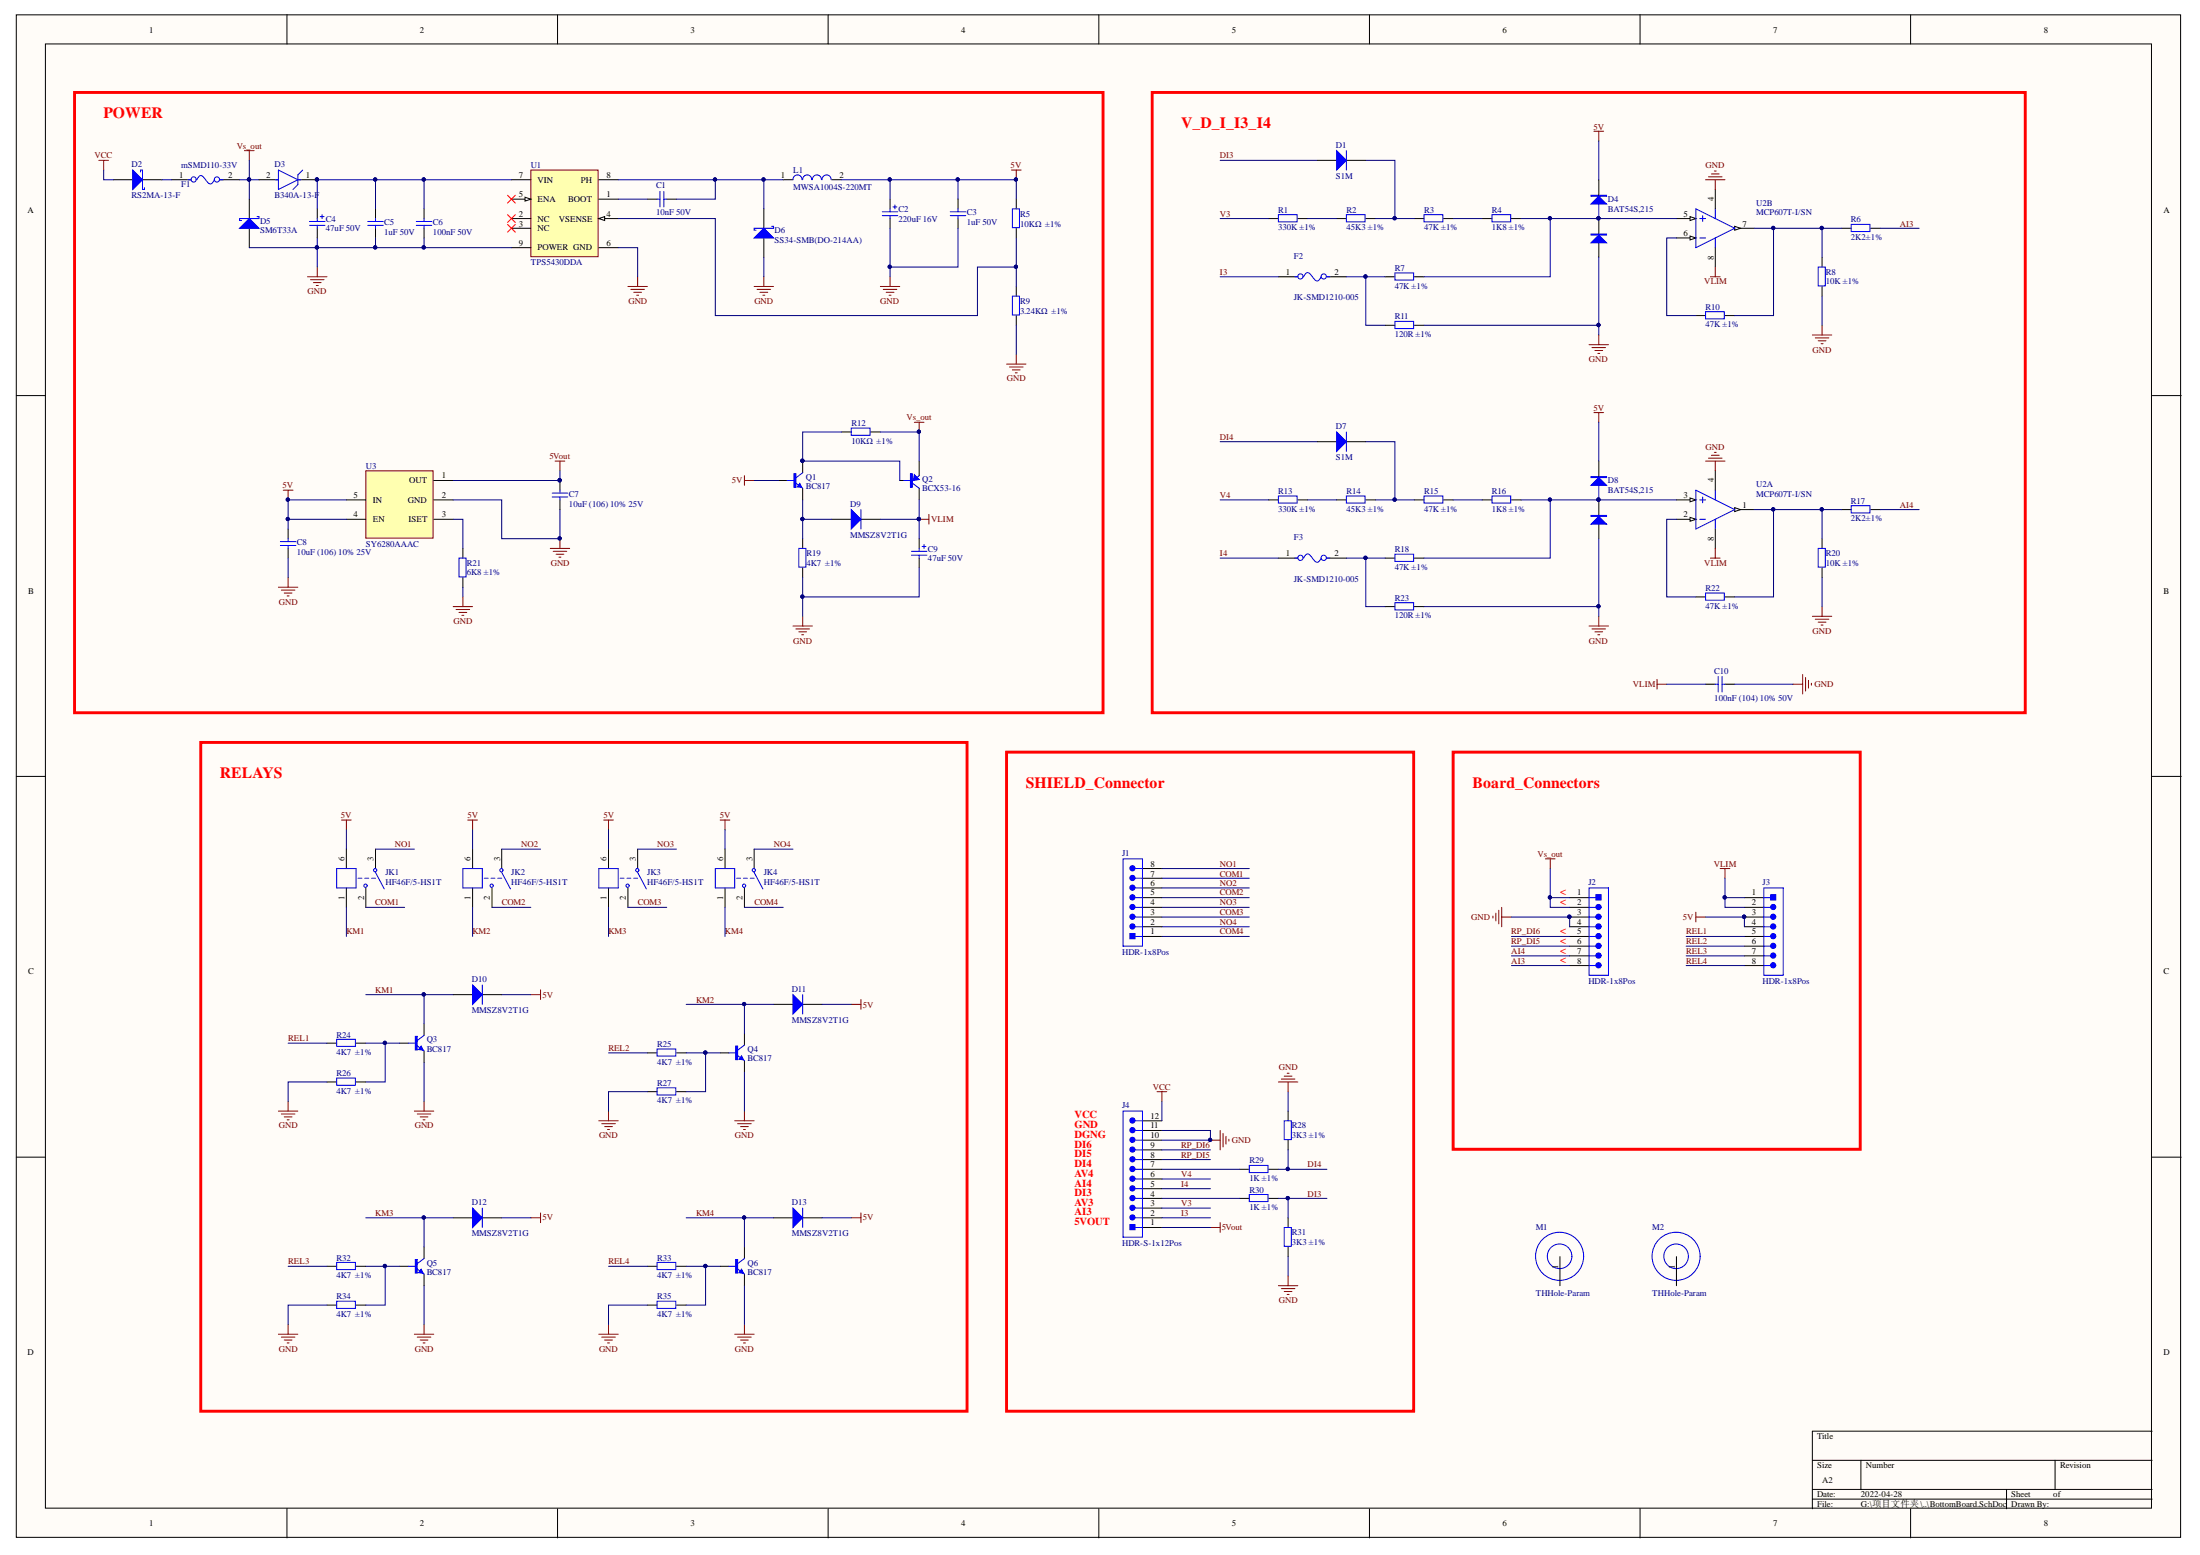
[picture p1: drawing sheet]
# Altium project inno_Bottom_borad.PrjPcb
2 sheets, 81 parts. Net scope: global (net labels, ports and power ports of the same name join across sheets).
Board file: iono_bottom_pico.PcbDoc
Sheets:
  SheetStruct.SchDoc
  BottomBoard.SchDoc

## Sheet SheetStruct.SchDoc
size A4

## Sheet BottomBoard.SchDoc
size A2

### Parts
C1  10nF 50V  [0402_C]
C2  220uF 16V  [SMD-EC-F8]
C3  1uF 50V  [0603_C]
C4  47uF 50V  [SMD-EC-F6.3]
C5  1uF 50V  [0603_C]
C6  100nF 50V  [0402_C]
C7  10uF (106) 10% 25V  [0603_C]
C8  10uF (106) 10% 25V  [0603_C]
C9  47uF 50V  [SMD-EC-F6.3]
C10  100nF (104) 10% 50V  [0402_C]
D1  S1M  [DO-214AC]
D2  RS2MA-13-F  [DIOD-SMA-1K]
D3  B340A-13-F  [DO-214AC]
D4  BAT54S,215  [SOT-23-3]
D5  SM6T33A  [DO-214AA]
D6  SS34-SMB(DO-214AA)  [DO-214AA]
D7  S1M  [DO-214AC]
D8  BAT54S,215  [SOT-23-3]
D9  MMSZ8V2T1G  [SOD-123-1A]
D10  MMSZ8V2T1G  [SOD-123-1A]
D11  MMSZ8V2T1G  [SOD-123-1A]
D12  MMSZ8V2T1G  [SOD-123-1A]
D13  MMSZ8V2T1G  [SOD-123-1A]
F1  mSMD110-33V  [1812_R]
F2  JK-SMD1210-005  [1210_R]
F3  JK-SMD1210-005  [1210_R]
J1  HDR-1x8Pos  [KF2EDG3.50-8H]
J2  HDR-1x8Pos  [Pin Header 1x8 TH Pitch 2.54mm]
J3  HDR-1x8Pos  [Pin Header 1x8 TH Pitch 2.54mm]
J4  HDR-S-1x12Pos  [KF2EDGK-2.54-WI-12P]
JK1  HF46F/5-HS1T  [RELAY-TH_HF46F-5-HS1T]
JK2  HF46F/5-HS1T  [RELAY-TH_HF46F-5-HS1T]
JK3  HF46F/5-HS1T  [RELAY-TH_HF46F-5-HS1T]
JK4  HF46F/5-HS1T  [RELAY-TH_HF46F-5-HS1T]
L1  MWSA1004S-220MT  [MWSA1004S]
M1  THHole-Param  [MTG300_600]
M2  THHole-Param  [MTG300_600]
Q1  BC817  [SOT-23-3]
Q2  BCX53-16  [SOT89_M]
Q3  BC817  [SOT-23-3]
Q4  BC817  [SOT-23-3]
Q5  BC817  [SOT-23-3]
Q6  BC817  [SOT-23-3]
R1  330K ±1%  [0402_R]
R2  45K3 ±1%  [0402_R]
R3  47K ±1%  [0402_R]
R4  1K8 ±1%  [0402_R]
R5  10KΩ  ±1%  [0402_R]
R6  2K2±1%  [0402_R]
R7  47K ±1%  [0402_R]
R8  10K ±1%  [0402_R]
R9  3.24KΩ  ±1%  [0402_R]
R10  47K ±1%  [0402_R]
R11  120R ±1%  [RS 1/4W-V3]
R12  10KΩ  ±1%  [0402_R]
R13  330K ±1%  [0402_R]
R14  45K3 ±1%  [0402_R]
R15  47K ±1%  [0402_R]
R16  1K8 ±1%  [0402_R]
R17  2K2±1%  [0402_R]
R18  47K ±1%  [0402_R]
R19  4K7  ±1%  [0402_R]
R20  10K ±1%  [0402_R]
R21  6K8 ±1%  [0402_R]
R22  47K ±1%  [0402_R]
R23  120R ±1%  [RS 1/4W-V3]
R24  4K7  ±1%  [0402_R]
R25  4K7  ±1%  [0402_R]
R26  4K7  ±1%  [0402_R]
R27  4K7  ±1%  [0402_R]
R28  3K3 ±1%  [0402_R]
R29  1K ±1%  [0402_R]
R30  1K ±1%  [0402_R]
R31  3K3 ±1%  [0402_R]
R32  4K7  ±1%  [0402_R]
R33  4K7  ±1%  [0402_R]
R34  4K7  ±1%  [0402_R]
R35  4K7  ±1%  [0402_R]
U1  TPS5430DDA  [DDA0008J_L]
U2  MCP607T-I/SN  [D0008A_L]  (parts A,B of 2)
U3  SY6280AAAC  [SOT-23-5]

### Blocks framed on the sheet
POWER: C1-C9 D2 D3 D5 D6 D9 F1 L1 Q1 Q2 R5 R9 R12 R19 R21 U1 U3
V_D_I_I3_I4: C10 D1 D4 D7 D8 F2 F3 R1-R4 R6-R8 R10 R11 R13-R18 R20 R22 R23 U2
RELAYS: D10-D13 JK1-JK4 Q3-Q6 R24-R27 R32-R35
SHIELD_Connector: J1 J4 R28-R31
Board_Connectors: J2 J3

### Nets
5V: C2.1 C3.2 C8.2 D4.2 D8.2 D10.1(K) D11.1(K) D12.1(K) D13.1(K) J3.3 J3.4 JK1.6 JK2.6 JK3.6 JK4.6 L1.2 Q1.1(B) R5.2 U3.4(EN) U3.5(IN)
5Vout: C7.2 J4.1 U3.1(OUT)
GND: C2.2 C3.1 C4.2 C5.1 C6.1 C7.1 C8.1 C9.2 C10.2 D4.1 D5.2(A) D6.2(A) D8.1 J2.3 J2.4 J4.10 J4.11 Q3.2(E) Q4.2(E) Q5.2(E) Q6.2(E) R8.2 R9.1 R11.1 R19.2 R20.2 R21.1 R23.1 R26.1 R27.1 R28.1 R31.1 R34.1 R35.1 U1.6(GND) U1.9(POWER) U2.4(GND) U3.2(GND)
VCC: D2.2(A) J4.12
VLIM: C9.1 C10.1 D9.1(K) J3.1 J3.2 Q2.3(C) U2.8(VCC)
Vs_out: D3.2(A) D5.1(K) F1.2 J2.1 J2.2 Q2.2(E) R12.1
AI3: J2.8 R6.2
AI4: J2.7 R17.2
COM1: J1.7 JK1.2
COM2: J1.5 JK2.2
COM3: J1.3 JK3.2
COM4: J1.1 JK4.2
DI3: D1.2(A) R30.2 R31.2
DI4: D7.2(A) R28.2 R29.2
I3: F2.1 J4.2
I4: F3.1 J4.5
KM1: D10.2(A) JK1.1 Q3.3(C)
KM2: D11.2(A) JK2.1 Q4.3(C)
KM3: D12.2(A) JK3.1 Q5.3(C)
KM4: D13.2(A) JK4.1 Q6.3(C)
NO1: J1.8 JK1.3
NO2: J1.6 JK2.3
NO3: J1.4 JK3.3
NO4: J1.2 JK4.3
REL1: J3.5 R24.1
REL2: J3.6 R25.1
REL3: J3.7 R32.1
REL4: J3.8 R33.1
RP_DI5: J2.6 J4.8
RP_DI6: J2.5 J4.9
V3: J4.3 R1.2
V4: J4.6 R13.2
NetC1_1: C1.1 D6.1(K) L1.1 U1.8(PH)
NetC1_2: C1.2 U1.1(BOOT)
NetC4_1: C4.1 C5.2 C6.2 D3.1(C) U1.7(VIN)
NetD1_1: D1.1(K) R2.1 R3.2
NetD2_1: D2.1(K) F1.1
NetD4_3: D4.3 R4.1 R7.1 U2.5(2IN+)
NetD7_1: D7.1(K) R14.1 R15.2
NetD8_3: D8.3 R16.1 R18.1 U2.3(1IN+)
NetD9_2: D9.2(A) Q1.2(E) R19.1
NetF2_2: F2.2 R7.2 R11.2
NetF3_2: F3.2 R18.2 R23.2
NetJ4_4: J4.4 R30.1
NetJ4_7: J4.7 R29.1
NetQ1_3: Q1.3(C) Q2.1(B) R12.2
NetQ3_1: Q3.1(B) R24.2 R26.2
NetQ4_1: Q4.1(B) R25.2 R27.2
NetQ5_1: Q5.1(B) R32.2 R34.2
NetQ6_1: Q6.1(B) R33.2 R35.2
NetR1_1: R1.1 R2.2
NetR3_1: R3.1 R4.2
NetR5_1: R5.1 R9.2 U1.4(VSENSE)
NetR6_1: R6.1 R8.1 R10.1 U2.7(2OUT)
NetR10_2: R10.2 U2.6(2IN-)
NetR13_1: R13.1 R14.2
NetR15_1: R15.1 R16.2
NetR17_1: R17.1 R20.1 R22.1 U2.1(1OUT)
NetR21_2: R21.2 U3.3(ISET)
NetR22_2: R22.2 U2.2(1IN-)

Not connected (* = marked no-connect by the designer): M1 1; M2 1; U1 2(NC)* 3(NC)* 5(ENA)*

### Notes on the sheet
- (near J2) <
- VCC
- GND
- DGNG
- DI6
- DI5
- DI4
- AV4
- AI4
- DI3
- AV3
- AI3
- 5VOUT
